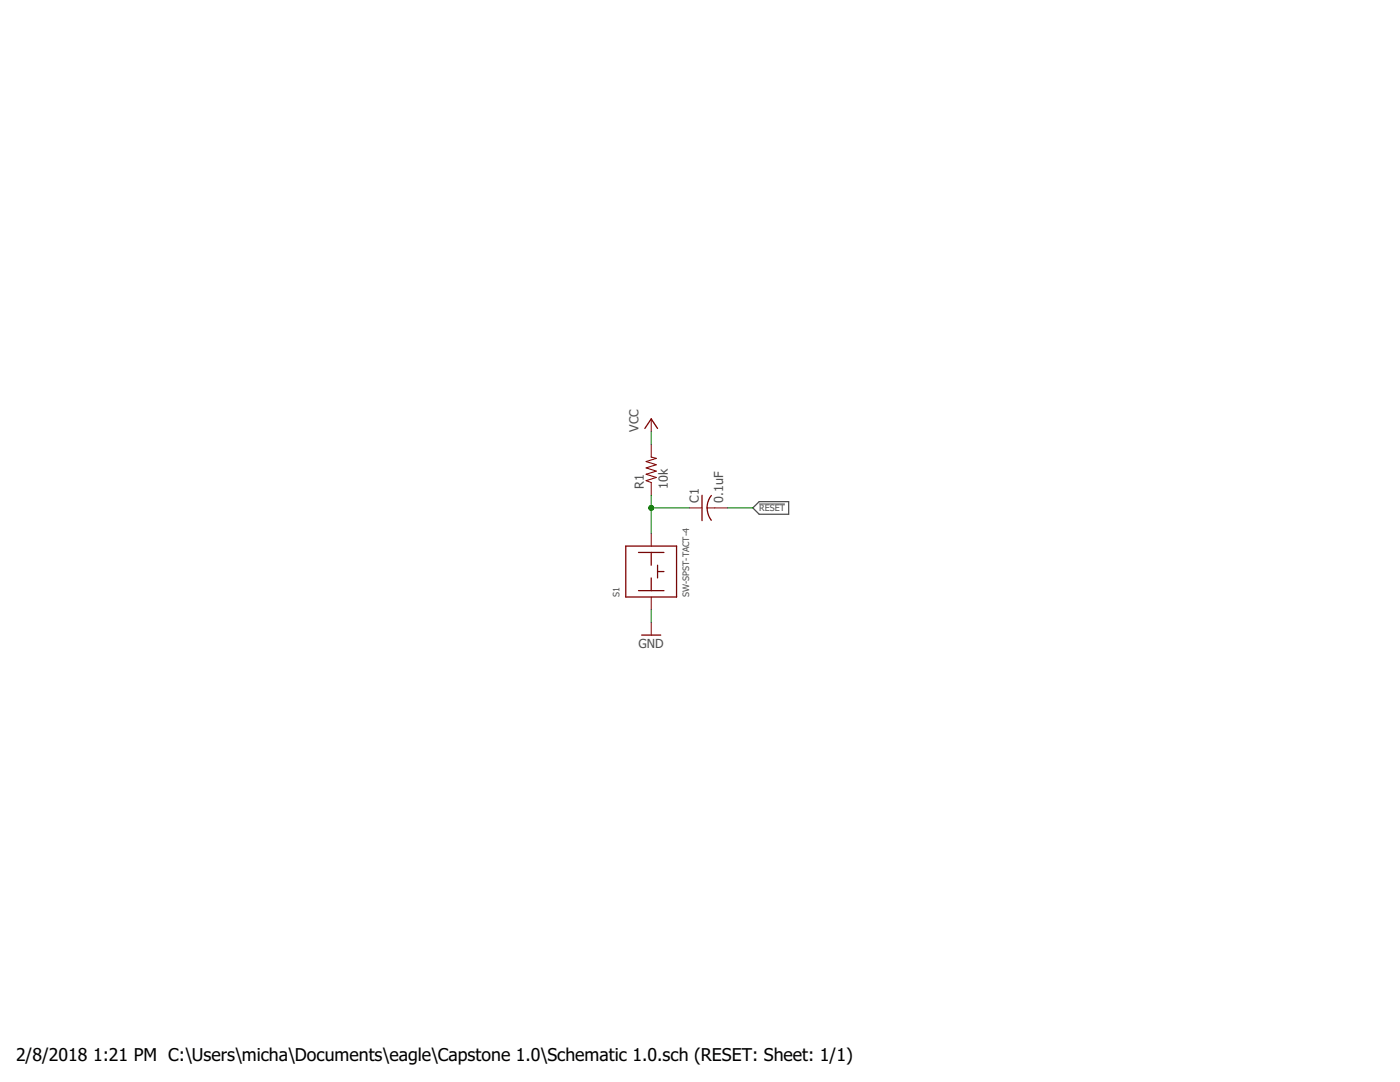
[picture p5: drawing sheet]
<svg xmlns="http://www.w3.org/2000/svg" width="279mm" height="216mm" viewBox="0 0 279 216" stroke-linecap="round" stroke-linejoin="round" font-family="sans-serif">
<path d="M150.2 101.3l1.3-1.2h5.9v2.5h-5.9z" fill="none" stroke="#505050" stroke-width=".25"/>
<path d="M151.5 100.6h5.1" fill="none" stroke="#505050" stroke-width=".2"/>
<path d="M128.7 85.5l1.3-1.9 1.2 1.9M140.1 98.8v5.1M142 98.9a4 4 0 0 0-.1 4.9M124.9 109h10.1v10.1h-10.1zM127.4 117.9h5.1M127.4 110.2h5.1M130 110.2v2.6M130 115.3v2.6M131.2 112.8v2.5M131.2 114h1.3M128.1 126.7h3.8" fill="none" stroke="#800000" stroke-width=".25"/>
<path d="M130 83.6v2.5M130 88.7v2.5M130 96.3v2.5M130 106.4v2.6M130 119.1v2.6M137.6 101.3h2.5M141.1 101.3h4.1M130 124.2v2.5" fill="none" stroke="#800000" stroke-width=".2"/>
<path d="M130 91.2l1 .3-2.1 .6 2.1 .6-2.1 .7 2.1 .6-2.1 .6 2.1 .7-2.1 .6 1.1 .4" fill="none" stroke="#800000" stroke-width=".21"/>
<path d="M130 86.1v2.6M130 98.8v7.6M130 101.3h7.6M145.2 101.3h5M130 121.7v2.5" fill="none" stroke="#008000" stroke-width=".2"/>
<circle cx="130" cy="101.3" r=".51" fill="#008000" stroke="#008000" stroke-width=".2"/>
<g font-size="3.5">
<text x="3.2" y="211.7">2/8/2018</text>
<text x="18.6" y="211.7">1:21 PM C:\Users\micha\Documents\eagle\Capstone 1.0\Schematic 1.0.sch (RESET: Sheet: 1/1)</text>
</g>
<g font-size="2.5" fill="#505050">
<text x="127.4" y="86.1" transform="rotate(-90 127.4 86.1)">VCC</text>
<text x="128.5" y="97.5" transform="rotate(-90 128.5 97.5)">R1</text>
<text x="133.3" y="97.5" transform="rotate(-90 133.3 97.5)">10k</text>
<text x="139.5" y="100.3" transform="rotate(-90 139.5 100.3)">C1</text>
<text x="144.3" y="100.3" transform="rotate(-90 144.3 100.3)">0.1uF</text>
<text x="127.4" y="129.3">GND</text>
</g>
<g font-size="1.8" fill="#505050">
<text x="151.5" y="102">RESET</text>
<text x="123.6" y="119.1" transform="rotate(-90 123.6 119.1)">S1</text>
<text x="137.6" y="119.1" transform="rotate(-90 137.6 119.1)">SW-SPST-TACT-4</text>
</g>
</svg>
